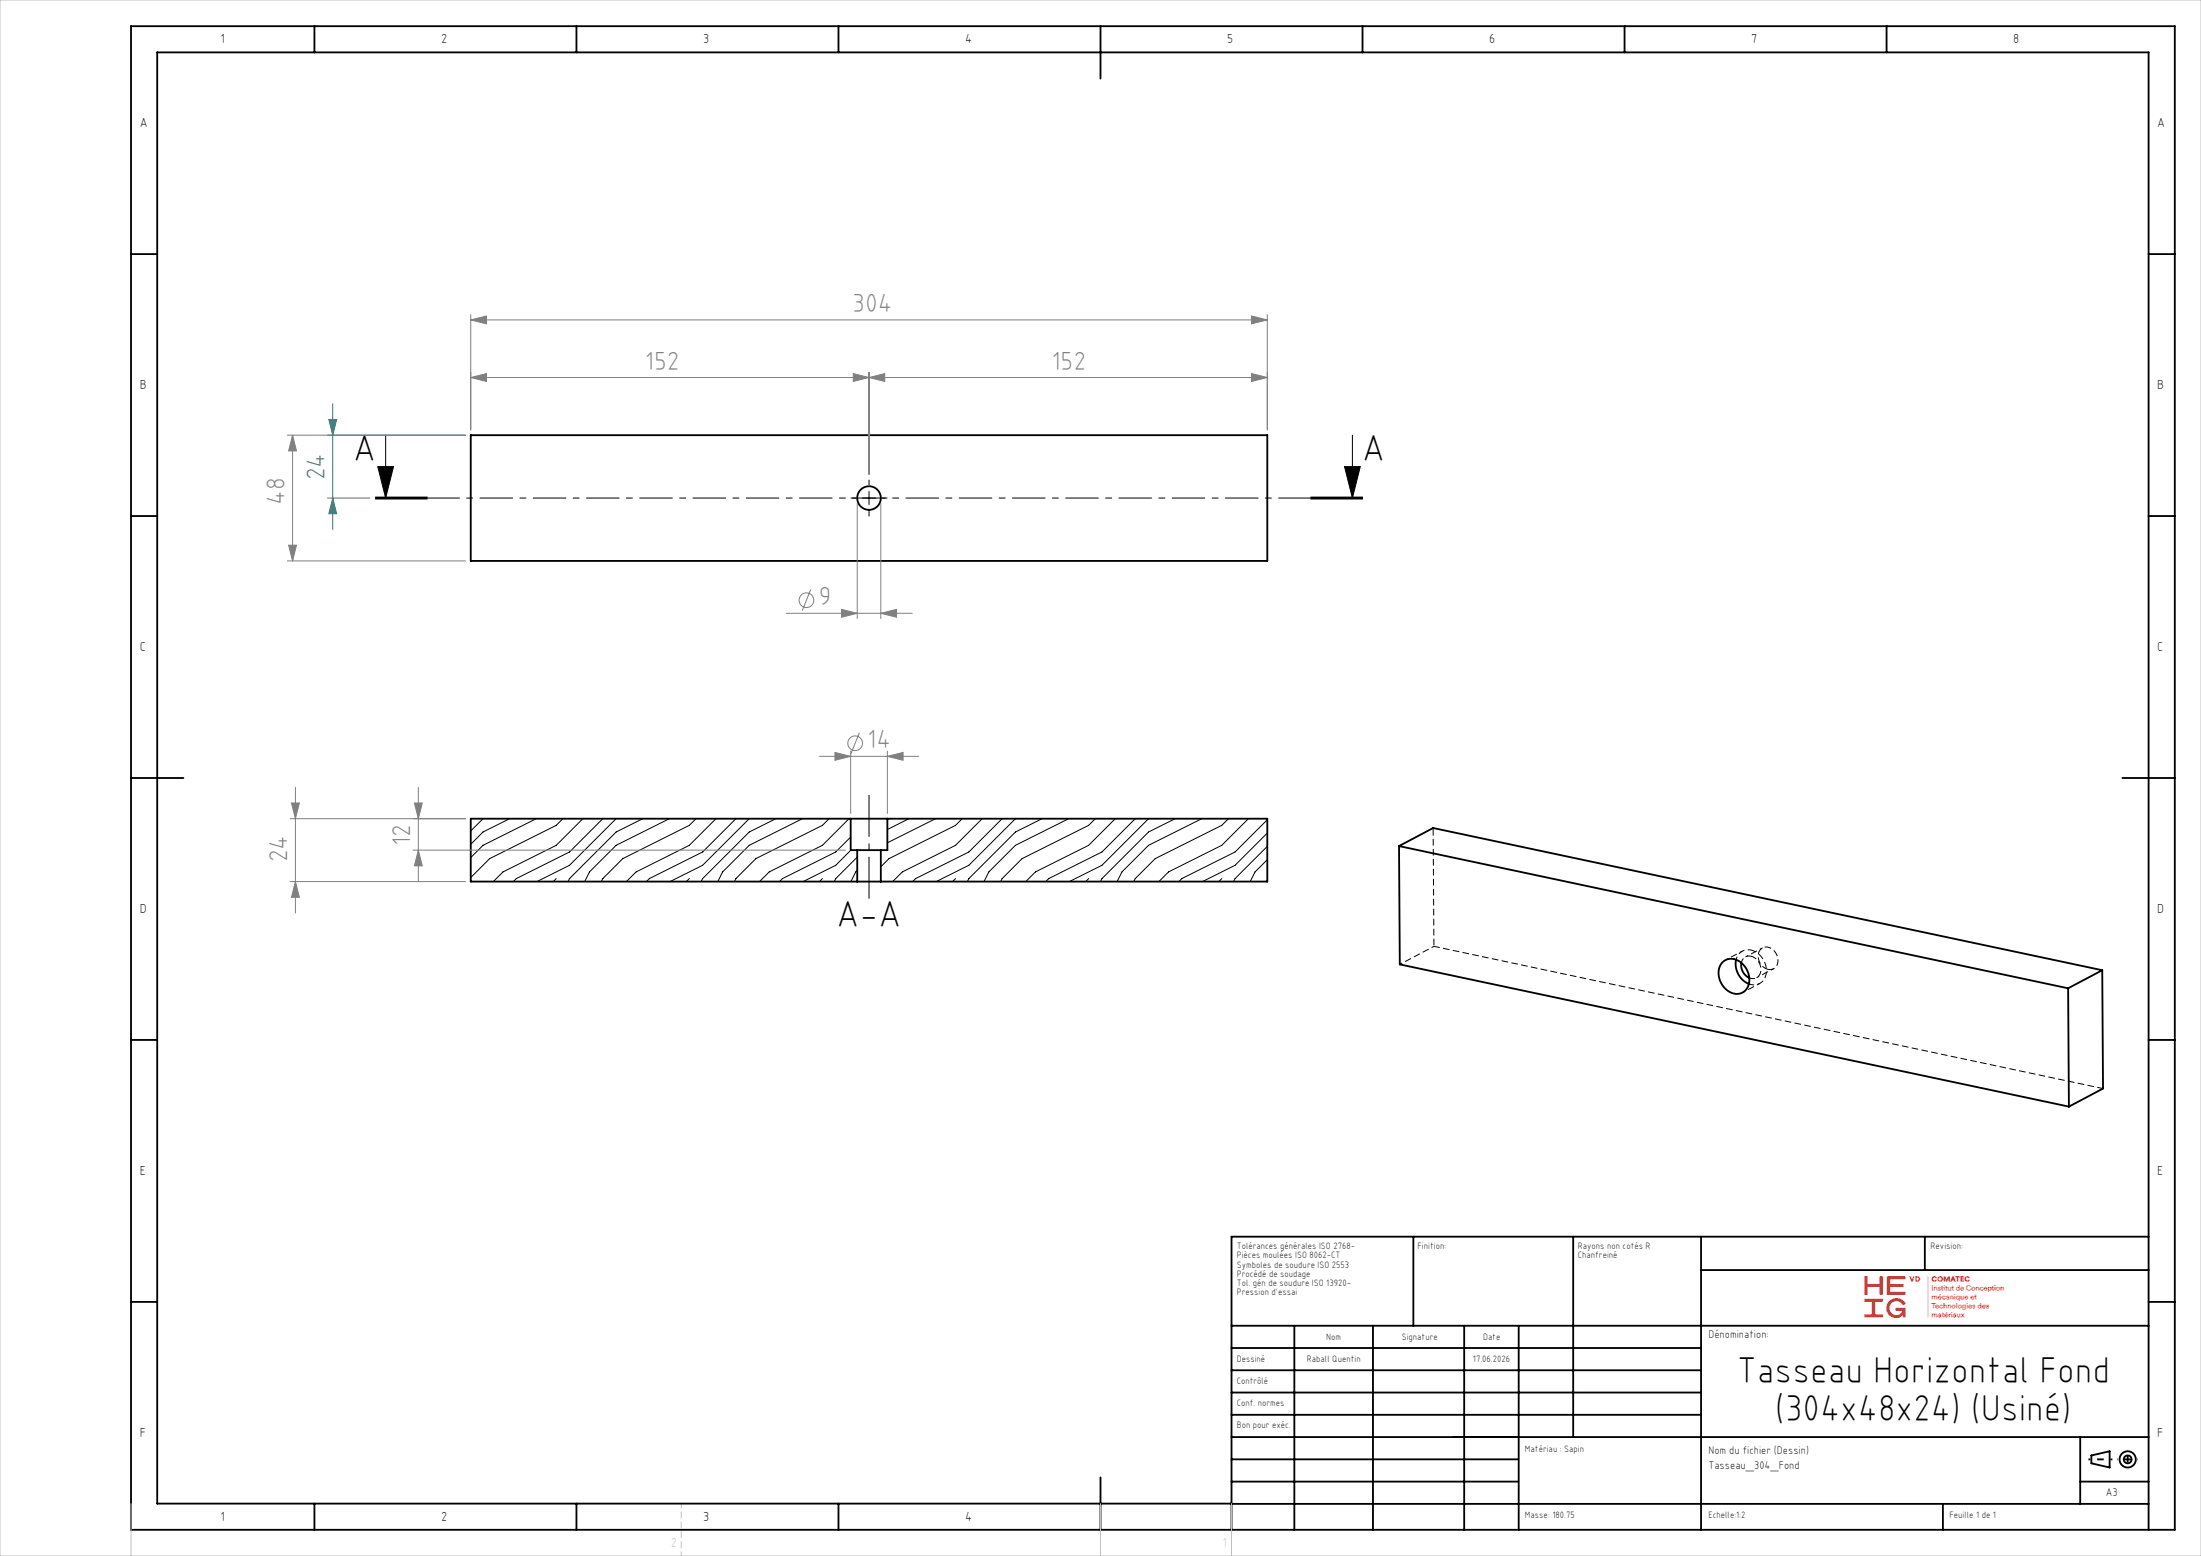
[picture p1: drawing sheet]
<svg xmlns="http://www.w3.org/2000/svg" width="420mm" height="297mm" viewBox="0 0 420 297" stroke-linecap="round" stroke-linejoin="round" font-family="sans-serif">
<g fill="none" stroke="#000" stroke-width=".35">
<path d="M25 5h390v287h-390zM60 5v5M110 5v5M160 5v5M210 5v10M260 5v5M310 5v5M360 5v5M25 48.5h5M410 48.5h5M25 98.5h5M89.8 83.1h152v24h-152z"/>
<path d="M410 98.5h5M25 148.5h10M162.3 156.3h7M162.3 156.3h-72.5v12h73.8M162.3 156.3v6h1.3M169.3 156.3h72.5v12h-73.7M169.3 156.3v6h-1.2M405 148.5h10M163.6 168.3h4.5M163.6 162.3h4.5M163.6 162.3v6M168.1 162.3v6"/>
<path d="M267 161.5l127.6 27.1M267 161.5l.1 22.6 127.7 27.1M267 161.5l6.5-3.5 127.7 27.2M25 198.5h5M328.7 183.7a2.94 2.94 0 0 1 4.5 1.2 3.1 3.1 0 0 1-1.2 4.7 3.8 3.8 0 0 1-4-4.4l.3-.9zM331.3 183.2a4.2 4.2 0 0 0 2.4 4.6M332.3 183.8a2.69 2.69 0 0 0 1.5 2.8M394.6 188.6l.2 22.6M401.2 185.2l-6.6 3.4M401.2 185.2l.1 22.6-6.5 3.4M410 198.5h5M269.7 236.1v17"/>
<path d="M300.2 236.1v38.2M324.6 236.1v55.9M367.3 236.1v6.3M410 236.1h-175v55.9M25 248.5h5M235 253.1h175M235 257.3h89.6M247 253.1v38.9M262 253.1v38.9M279.4 253.1v38.9M289.8 253.1v38.9M324.6 242.4h85.4"/>
<path d="M410 248.5h5M235 270.1h89.6M235 265.8h89.6M235 261.6h89.6M235 278.6h54.6M235 274.3h175M397 274.3v12.8M399.1 277.8l3.5-.8v3.1l-3.5-.8zM60 287v5M110 287v5M160 287v5M210 282v10"/>
<path d="M235 287.1h175M235 287h-205v-277h380v282M235 282.8h54.6M370.8 287.1v4.9M397 282.8h13"/>
<circle cx="165.8" cy="95.1" r="2.25"/>
<circle cx="406" cy="278.6" r=".75"/>
<circle cx="406" cy="278.6" r="1.55"/>
</g>
<g fill="none" stroke="#000" stroke-width=".19">
<path d="M71.6 95.2h10zM71.6 95.1h10M71.6 94.9h10M72.1 89.1h3l-1.5 6zM73.6 83.1v12M164.6 95.1h2.5M165.8 93.8v2.5M250.1 95.1h10M250.1 94.9h10M250.1 95.2h10M256.6 89.1h3l-1.5 6zM258.1 83.1v12"/>
<path d="M92.2 156.3l-2.4 2.3M97.2 156.3l-5 2.5-2.4 2.4M102.3 156.3l-10.1 5.1-2.4 2.3M107.4 156.3l-1.3 1.2-12.7 6.4-3.6 3.6M111.2 156.3l-5.1 5.1-10.1 5-1.9 1.9M115 156.3l-6.3 6.3-10.2 5.1-.6 .6M117.6 156.3l-8.9 8.9-6.2 3.1M122.6 156.3l-5 2.5-8.9 8.9-.3 .6M127.7 156.3l-10.1 5.1-5.1 5-.9 1.9M132.8 156.3l-1.3 1.2-12.7 6.4-3.8 3.8-.3 .6M136.6 156.3l-5.1 5.1-10.1 5-1.9 1.9M140.4 156.3l-6.3 6.3-10.2 5.1-.6 .6"/>
<path d="M143 156.3l-8.9 8.9-6.2 3.1M148 156.3l-5 2.5-8.9 8.9-.3 .6M153.1 156.3l-10.1 5.1-5.1 5-.9 1.9M158.2 156.3l-1.3 1.2-12.7 6.4-3.8 3.8-.3 .6M162 156.3l-5.1 5.1-10.1 5-1.9 1.9M162.3 159.8l-2.8 2.8-10.2 5.1-.6 .6M169.6 156.3h.1M173.4 156.3l-4.1 2M178.5 156.3l-9.2 4.6M183.6 156.3l-1.3 1.2-12.7 6.4-1.5 1.6M187.4 156.3l-5.1 5.1-10.1 5-1.9 1.9M191.2 156.3h.1"/>
<path d="M191.2 156.3l-6.3 6.3-10.2 5.1-.6 .6M193.8 156.3l-8.9 8.9-6.2 3.1M193.8 156.3h.1M195 156.3h.1M198.8 156.3l-5 2.5-8.9 8.9-.3 .6M203.9 156.3l-10.1 5.1-5.1 5-.9 1.9M209 156.3l-1.3 1.2-12.7 6.4-3.8 3.8-.3 .6M212.8 156.3l-5.1 5.1-10.1 5-1.9 1.9M216.6 156.3h.1M216.6 156.3l-6.3 6.3-10.2 5.1-.6 .6M219.2 156.3l-8.9 8.9-6.2 3.1M219.2 156.3h.1"/>
<path d="M220.4 156.3h.1M224.2 156.3l-5 2.5-8.9 8.9-.3 .6M229.3 156.3l-10.1 5.1-5.1 5-.9 1.9M234.4 156.3l-1.3 1.2-12.7 6.4-3.8 3.8-.3 .6M238.2 156.3l-5.1 5.1-10.1 5-1.9 1.9M241.8 159l-6.1 6.2-6.2 3.1M241.8 156.5l-6.1 6.1-10.2 5.1-.6 .6M106.1 167.7l-.5 .6M131.5 167.7l-.5 .6M156.9 167.7l-.5 .6M162.4 162.3l-2.9 2.9-6.2 3.1M163.6 166.1l-.3 .3-.9 1.9"/>
<path d="M163.6 163.6l-4.1 4.1-.3 .6M182.3 167.7l-.5 .6M207.7 167.7l-.5 .6M233.1 167.7l-.5 .6M241.8 164.1l-2.3 2.3-.9 1.9M241.8 161.6l-6.1 6.1-.3 .6M241.8 168.1l-.1 .2"/>
</g>
<path d="M334.1 182.5a2.43 2.43 0 0 1 1.2 4l-.7 .3-.8-.2M401.3 207.8l-127.7-27.2" fill="none" stroke="#000" stroke-width=".19" stroke-dasharray="1.3 .6" stroke-dashoffset=".1" stroke-linecap="butt"/>
<path d="M332.5 181.5l-3.3 1.8M332.5 189.5l3.3-1.8M334.1 181.3a2.33 2.33 0 0 0-2.8 1.9M335.2 186.6l3.2-1.7M336.3 180.9l-3.2 1.7" fill="none" stroke="#000" stroke-width=".19" stroke-dasharray="1.3 .6" stroke-dashoffset=".7" stroke-linecap="butt"/>
<path d="M333.7 187.8a2.51 2.51 0 0 0 2.7-.5 2.51 2.51 0 0 0 .6-2.6 4.1 4.1 0 0 0-2.9-3.4" fill="none" stroke="#000" stroke-width=".19" stroke-dasharray="1.3 .6" stroke-dashoffset=".2" stroke-linecap="butt"/>
<path d="M332.3 183.8a1.51 1.51 0 0 1 1.8-1.3" fill="none" stroke="#000" stroke-width=".19" stroke-dasharray="1.3 .6" stroke-dashoffset=".3" stroke-linecap="butt"/>
<path d="M337.4 185a2.43 2.43 0 0 1-1.2-4 2.26 2.26 0 0 1 3.1 2.3 1.56 1.56 0 0 1-1.9 1.7" fill="none" stroke="#000" stroke-width=".19" stroke-dasharray="1.3 .6" stroke-linecap="butt"/>
<path d="M273.6 180.6l-.1-22.6" fill="none" stroke="#000" stroke-width=".19" stroke-dasharray="1.3 .6" stroke-dashoffset="-.2" stroke-linecap="butt"/>
<path d="M273.6 180.6l-6.5 3.5" fill="none" stroke="#000" stroke-width=".19" stroke-dasharray="1.3 .6" stroke-dashoffset=".8" stroke-linecap="butt"/>
<g fill="none" stroke="#808080" stroke-width=".19">
<path d="M89.8 61.1l3-.8v1.5zM89.8 72.1l3-.8v1.5zM89.8 60.1v22M89.8 61.1h152M89.8 72.1h152M162.8 71.3l3 .8-3 .7zM165.8 72.1l3-.8v1.5zM165.8 71.1v19.5M238.8 60.3l3 .8-3 .7zM238.8 71.3l3 .8-3 .7zM241.8 60.1v22M54.8 83.1h34"/>
<path d="M55.8 83.1l.8 3h-1.5zM55.8 83.1v24M163.6 96.1v22M168.1 96.1v22M54.8 107.1h34M55.1 104.1h1.5l-.8 3zM150 117.1h24.1M154.7 112.6l-1.6 4M160.6 116.3l3 .8-3 .7zM168.1 117.1l3-.8v1.5zM164 139.9l-1.6 4M55.4 156.3h33.4"/>
<path d="M55.6 153.3h1.5l-.7 3zM56.4 150.3v24M79.1 153.3h1.5l-.8 3zM79.8 150.3v18M156.3 144.4h19M159.3 143.6l3 .8-3 .7zM162.3 143.4v11.9M169.3 144.4l3-.8v1.5zM169.3 143.4v11.9M55.4 168.3h33.4M56.4 168.3l.7 3h-1.5zM78.8 162.3h82.5"/>
<path d="M79.8 162.3l.8 3h-1.5z"/>
<circle cx="153.9" cy="114.6" r="1.4"/>
<circle cx="163.2" cy="141.9" r="1.4"/>
</g>
<path d="M63.5 77.1v24M62.5 83.1h26.3M62.5 95.1h8.1M62.7 80.1h1.5l-.7 3zM63.5 95.1l.7 3h-1.5z" fill="none" stroke="#408080" stroke-width=".19"/>
<path d="M165.8 151.7v19.8" fill="none" stroke="#000" stroke-width=".19" stroke-dasharray="30.5 1.3 1.3 1.3" stroke-dashoffset="22.5" stroke-linecap="butt"/>
<path d="M163.3 95.1h-1M165.8 92.6v-1M165.8 97.6v1M168.3 95.1h1" fill="none" stroke="#000" stroke-width=".19" stroke-dasharray="30.5 1.3 1.3 1.3" stroke-linecap="butt"/>
<path d="M260.1 95.1h-188.5" fill="none" stroke="#000" stroke-width=".19" stroke-dasharray="6.3 1.3 1.3 1.3" stroke-dashoffset=".4" stroke-linecap="butt"/>
<path d="M398.5 278.6h4.6" fill="none" stroke="#000" stroke-width=".35" stroke-dasharray="30.5 1.3 1.3 1.3" stroke-dashoffset="30.1" stroke-linecap="butt"/>
<path d="M406 276.6v3.8" fill="none" stroke="#000" stroke-width=".35" stroke-dasharray="30.5 1.3 1.3 1.3" stroke-dashoffset="30.5" stroke-linecap="butt"/>
<path d="M408 278.6h-4" fill="none" stroke="#000" stroke-width=".35" stroke-dasharray="30.5 1.3 1.3 1.3" stroke-dashoffset="30.4" stroke-linecap="butt"/>
<path d="M130 287v10" fill="none" stroke="#c0c0c0" stroke-width=".19" stroke-dasharray="1.3 .6" stroke-dashoffset=".4" stroke-linecap="butt"/>
<path d="M0 0h420v297h-420zM25 287v10M210 287v10M235 287v10" fill="none" stroke="#c0c0c0" stroke-width=".19"/>
<path d="M256.6 89.1h3l-1.5 6zM72.1 89.1h3l-1.5 6z" fill="#000"/>
<g fill="#808080">
<path d="M238.8 60.3l3 .8-3 .7zM89.8 61.1l3-.8v1.5z"/>
<path d="M89.8 72.1l3-.8v1.5zM162.8 71.3l3 .8-3 .7zM165.8 72.1l3-.8v1.5zM238.8 71.3l3 .8-3 .7zM160.6 116.3l3 .8-3 .7zM168.1 117.1l3-.8v1.5zM159.3 143.6l3 .8-3 .7zM169.3 144.4l3-.8v1.5z"/>
<path d="M56.4 168.3l.7 3h-1.5zM55.6 153.3h1.5l-.7 3z"/>
<path d="M55.8 83.1l.8 3h-1.5zM55.1 104.1h1.5l-.8 3zM79.1 153.3h1.5l-.8 3zM79.8 162.3l.8 3h-1.5z"/>
</g>
<path d="M62.7 80.1h1.5l-.7 3zM63.5 95.1l.7 3h-1.5z" fill="#408080"/>
<g font-size="7.1">
<text x="67.3" y="88">A</text>
<text x="259.9" y="88">A</text>
<text x="159.6" y="177">A-A</text>
<text x="331.4" y="264">Tasseau Horizontal Fond</text>
<text x="338.7" y="271.1">(304x48x24) (Usiné)</text>
</g>
<g font-size="5" fill="#808080">
<text x="162.6" y="59.6">304</text>
<text x="123.1" y="70.6">152</text>
<text x="200.6" y="70.6">152</text>
<text x="54.3" y="96.3" transform="rotate(-90 54.3 96.3)">48</text>
<text x="156.2" y="115.6">9</text>
<text x="165.5" y="142.9">14</text>
<text x="78.3" y="161.6" transform="rotate(-90 78.3 161.6)">12</text>
<text x="54.9" y="164.6" transform="rotate(-90 54.9 164.6)">24</text>
</g>
<text font-size="5" fill="#408080" x="62" y="91.7" transform="rotate(-90 62 91.7)">24</text>
<g font-size="2.5">
<text x="42.1" y="8.2">1</text>
<text x="84.2" y="8.2">2</text>
<text x="134.2" y="8.2">3</text>
<text x="184.2" y="8.2">4</text>
<text x="234.2" y="8.2">5</text>
<text x="284.2" y="8.2">6</text>
<text x="334.2" y="8.2">7</text>
<text x="384.2" y="8.2">8</text>
<text x="26.7" y="24.2">A</text>
<text x="411.7" y="24.2">A</text>
<text x="26.7" y="74.2">B</text>
<text x="411.7" y="74.2">B</text>
<text x="26.7" y="124.2">C</text>
<text x="411.7" y="124.2">C</text>
<text x="26.7" y="174.2">D</text>
<text x="411.7" y="174.2">D</text>
<text x="26.7" y="224.2">E</text>
<text x="411.7" y="224.2">E</text>
<text x="26.7" y="274.2">F</text>
<text x="411.7" y="274.2">F</text>
<text x="42.1" y="290.2">1</text>
<text x="84.2" y="290.2">2</text>
<text x="134.2" y="290.2">3</text>
<text x="184.2" y="290.2">4</text>
</g>
<text font-size="2.5" fill="#e1251b" x="355.8" y="251.5">⟫</text>
<text font-size="2.5" fill="#c0c0c0" x="128" y="295.3">2</text>
<g font-size="2.1">
<text x="326" y="255.5">Dénomination:</text>
<text x="326" y="277.5">Nom du fichier (Dessin)</text>
<text x="326" y="280.5">Tasseau_304_Fond</text>
<text x="401.9" y="285.5">A3</text>
</g>
<g font-size="1.8">
<text x="236" y="238.4">Tolérances générales ISO 2768-</text>
<text x="270.5" y="238.4">Finition:</text>
<text x="301.1" y="238.4">Rayons non cotés R</text>
<text x="368.4" y="238.4">Revision:</text>
<text x="236" y="240.2">Pièces moulées ISO 8062-CT</text>
<text x="236" y="242">Symboles de soudure ISO 2553</text>
<text x="236" y="243.7">Procédé de soudage</text>
<text x="236" y="245.5">Tol. gén de soudure ISO 13920-</text>
<text x="301.1" y="240.2">Chanfreiné</text>
<text x="236" y="247.3">Pression d'essai</text>
<text x="253.1" y="255.7">Nom</text>
<text x="267.5" y="255.7">Signature</text>
<text x="283" y="255.7">Date</text>
<text x="236" y="260">Dessiné</text>
<text x="249.4" y="260">Raball Quentin</text>
<text x="281.1" y="260">17.06.2026</text>
<text x="236" y="264.1">Contrôlé</text>
<text x="236" y="268.3">Conf. normes</text>
<text x="236" y="272.5">Bon pour exéc.</text>
<text x="291" y="277.2">Matériau : Sapin</text>
<text x="291" y="289.8">Masse: 180.75</text>
<text x="326" y="289.8">Echelle:1:2</text>
<text x="372" y="289.8">Feuille 1 de 1</text>
</g>
</svg>
